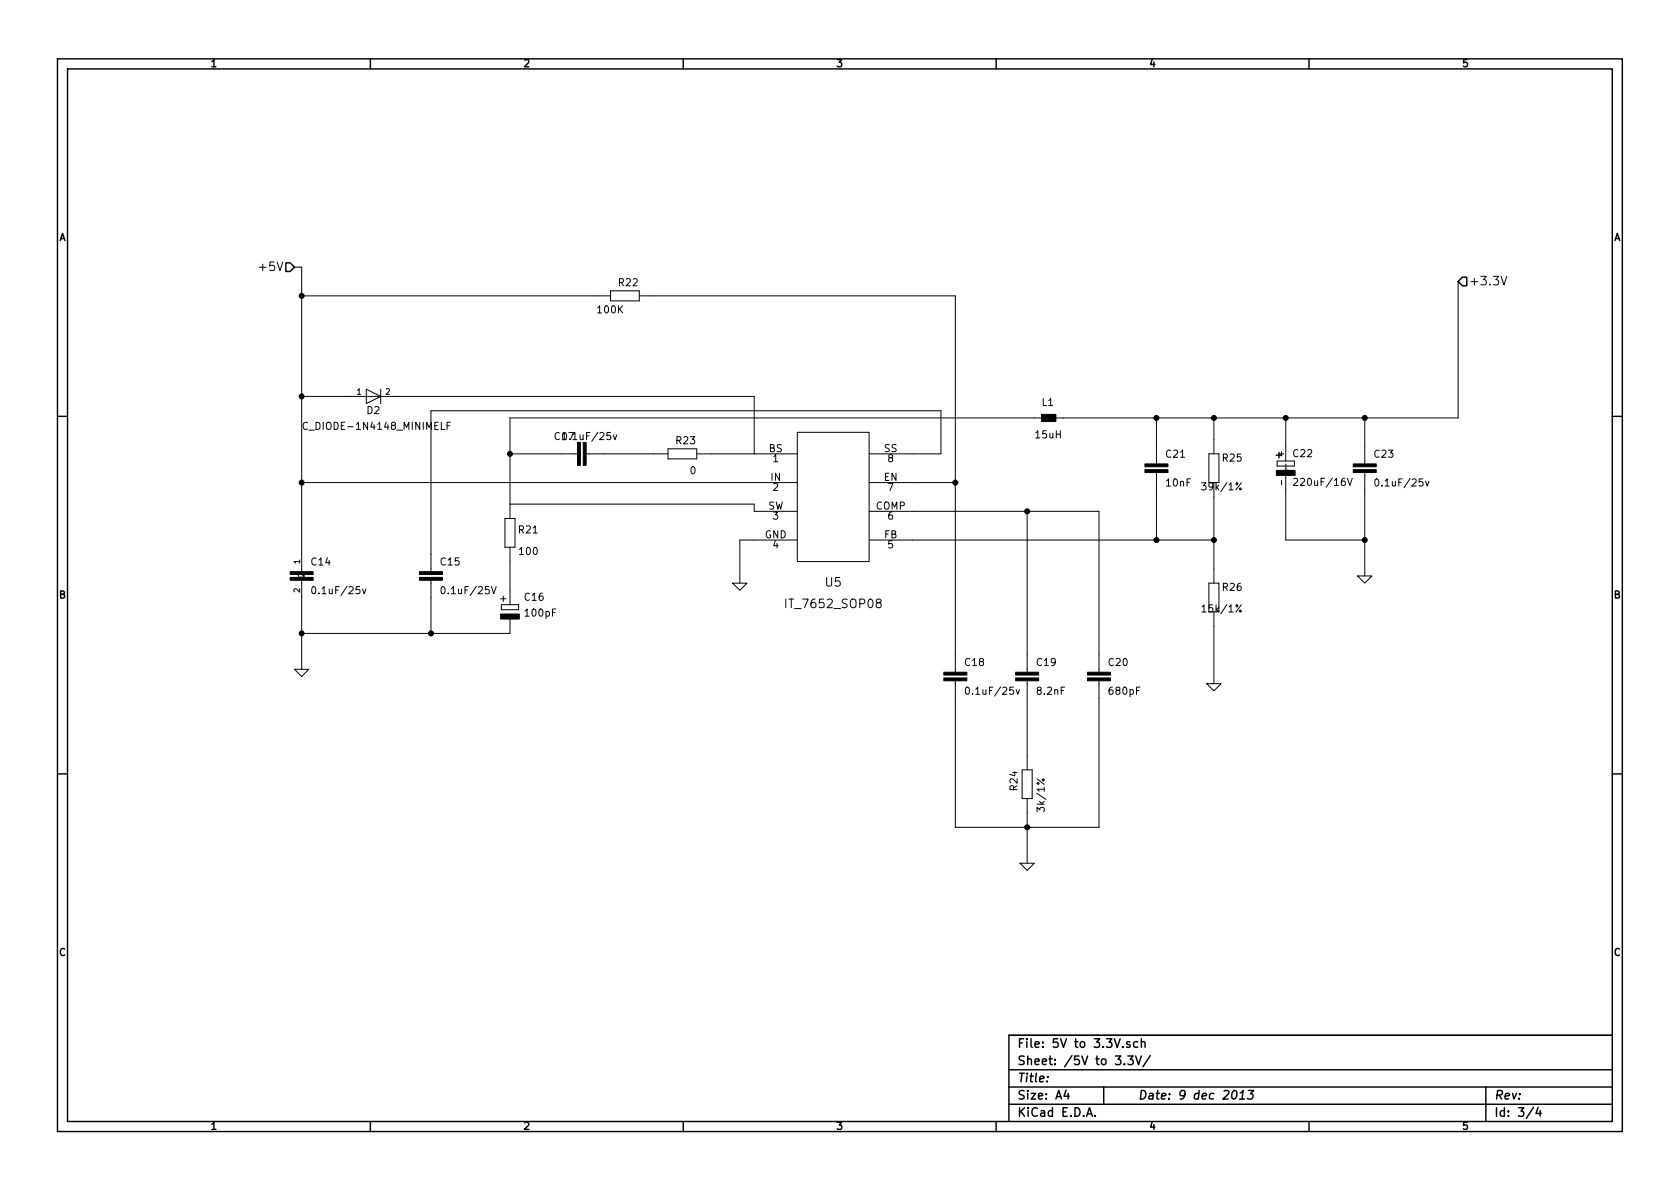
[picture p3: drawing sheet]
EESchema Schematic File Version 2
LIBS:C
LIBS:IC
LIBS:power
LIBS:rcl
LIBS:gl
LIBS:I-O
LIBS:MT7620N-cache
EELAYER 27 0
EELAYER END
$Descr A4 11693 8268
encoding utf-8
Sheet 3 4
Title ""
Date "9 dec 2013"
Rev ""
Comp ""
Comment1 ""
Comment2 ""
Comment3 ""
Comment4 ""
$EndDescr
Text HLabel 2050 1850 0    60   Input ~ 0
+5V
$Comp
L GND #PWR022
U 1 1
P 2100 4650
F 0 "#PWR022" H 2100 4550 30  0001 C CNN
F 1 "GND" H 2100 4580 30  0001 C CNN
F 2 "~" H 2100 4650 60  0000 C CNN
F 3 "~" H 2100 4650 60  0000 C CNN
	1    2100 4650
	1    0    0    -1  
$EndComp
$Comp
L C_C_0805 C15
U 1 1
P 3000 3950
F 0 "C15" H 3060 3965 50  0000 L BNN
F 1 "0.1uF/25V" H 3060 3765 50  0000 L BNN
F 2 "rcl-C1206" H 3000 4100 50  0001 C CNN
F 3 "~" H 3000 3950 60  0000 C CNN
	1    3000 3950
	1    0    0    -1  
$EndComp
$Comp
L C_R_0805 R21
U 1 1
P 3550 3700
F 0 "R21" V 3600 3500 50  0000 L BNN
F 1 "100" V 3450 3500 50  0000 L BNN
F 2 "C_R_0805" H 3550 3850 50  0001 C CNN
F 3 "~" H 3550 3700 60  0000 C CNN
	1    3550 3700
	0    -1   -1   0   
$EndComp
$Comp
L C_C_0805 C17
U 1 1
P 4000 3150
F 0 "C17" V 4150 3150 50  0000 L BNN
F 1 "0.1uF/25v" V 4150 2850 50  0000 L BNN
F 2 "rcl-C1206" H 4000 3300 50  0001 C CNN
F 3 "~" H 4000 3150 60  0000 C CNN
	1    4000 3150
	0    -1   -1   0   
$EndComp
$Comp
L C_R_0805 R23
U 1 1
P 4750 3150
F 0 "R23" H 4700 3209 50  0000 L BNN
F 1 "0" H 4800 3000 50  0000 L BNN
F 2 "C_R_0805" H 4750 3300 50  0001 C CNN
F 3 "~" H 4750 3150 60  0000 C CNN
	1    4750 3150
	1    0    0    -1  
$EndComp
$Comp
L IT_7652_SOP08 U5
U 1 1
P 5800 3450
F 0 "U5" H 5800 2850 60  0000 C CNN
F 1 "IT_7652_SOP08" H 5800 2700 60  0000 C CNN
F 2 "IT_7652_SOP08" H 5800 3450 60  0001 C CNN
F 3 "" H 5800 3450 60  0000 C CNN
	1    5800 3450
	1    0    0    -1  
$EndComp
$Comp
L C_R_0805 R22
U 1 1
P 4350 2050
F 0 "R22" H 4300 2109 50  0000 L BNN
F 1 "100K" H 4150 1920 50  0000 L BNN
F 2 "C_R_0805" H 4350 2200 50  0001 C CNN
F 3 "~" H 4350 2050 60  0000 C CNN
	1    4350 2050
	1    0    0    -1  
$EndComp
$Comp
L C_L-CBF_0805 L1
U 1 1
P 7300 2900
F 0 "L1" H 7250 2975 50  0000 L BNN
F 1 "15uH" H 7200 2750 50  0000 L BNN
F 2 "C_L-CBF_0805" H 7325 2725 50  0001 C CNN
F 3 "~" H 7300 2900 60  0000 C CNN
	1    7300 2900
	1    0    0    -1  
$EndComp
$Comp
L C_C_0805 C21
U 1 1
P 8050 3200
F 0 "C21" H 8110 3215 50  0000 L BNN
F 1 "10nF" H 8110 3015 50  0000 L BNN
F 2 "C_C_0805" H 8050 3350 50  0001 C CNN
F 3 "~" H 8050 3200 60  0000 C CNN
	1    8050 3200
	1    0    0    -1  
$EndComp
$Comp
L C_R_0805 R25
U 1 1
P 8450 3250
F 0 "R25" V 8550 3050 50  0000 L BNN
F 1 "39k/1%" V 8350 3050 50  0000 L BNN
F 2 "C_R_0805" H 8450 3400 50  0001 C CNN
F 3 "~" H 8450 3250 60  0000 C CNN
	1    8450 3250
	0    -1   -1   0   
$EndComp
$Comp
L C_R_0805 R26
U 1 1
P 8450 4150
F 0 "R26" V 8550 3950 50  0000 L BNN
F 1 "15k/1%" V 8400 3950 50  0000 L BNN
F 2 "C_R_0805" H 8450 4300 50  0001 C CNN
F 3 "~" H 8450 4150 60  0000 C CNN
	1    8450 4150
	0    -1   -1   0   
$EndComp
$Comp
L C_C_0805 C23
U 1 1
P 9500 3200
F 0 "C23" H 9560 3215 50  0000 L BNN
F 1 "0.1uF/25v" H 9560 3015 50  0000 L BNN
F 2 "rcl-C1206" H 9500 3350 50  0001 C CNN
F 3 "~" H 9500 3200 60  0000 C CNN
	1    9500 3200
	1    0    0    -1  
$EndComp
Text HLabel 10150 1950 2    60   Input ~ 0
+3.3V
$Comp
L C_C_0805 C18
U 1 1
P 6650 4650
F 0 "C18" H 6710 4665 50  0000 L BNN
F 1 "0.1uF/25v" H 6710 4465 50  0000 L BNN
F 2 "rcl-C1206" H 6650 4800 50  0001 C CNN
F 3 "~" H 6650 4650 60  0000 C CNN
	1    6650 4650
	1    0    0    -1  
$EndComp
$Comp
L C_C_0805 C19
U 1 1
P 7150 4650
F 0 "C19" H 7210 4665 50  0000 L BNN
F 1 "8.2nF" H 7210 4465 50  0000 L BNN
F 2 "C_C_0805" H 7150 4800 50  0001 C CNN
F 3 "~" H 7150 4650 60  0000 C CNN
	1    7150 4650
	1    0    0    -1  
$EndComp
$Comp
L C_C_0805 C20
U 1 1
P 7650 4650
F 0 "C20" H 7710 4665 50  0000 L BNN
F 1 "680pF" H 7710 4465 50  0000 L BNN
F 2 "C_C_0805" H 7650 4800 50  0001 C CNN
F 3 "~" H 7650 4650 60  0000 C CNN
	1    7650 4650
	1    0    0    -1  
$EndComp
$Comp
L C_R_0805 R24
U 1 1
P 7150 5450
F 0 "R24" H 7100 5509 50  0000 L BNN
F 1 "3k/1%" H 6950 5320 50  0000 L BNN
F 2 "C_R_0805" H 7150 5600 50  0001 C CNN
F 3 "~" H 7150 5450 60  0000 C CNN
	1    7150 5450
	0    -1   -1   0   
$EndComp
$Comp
L GND #PWR023
U 1 1
P 5150 4050
F 0 "#PWR023" H 5150 3950 30  0001 C CNN
F 1 "GND" H 5150 3980 30  0001 C CNN
F 2 "~" H 5150 4050 60  0000 C CNN
F 3 "~" H 5150 4050 60  0000 C CNN
	1    5150 4050
	1    0    0    -1  
$EndComp
$Comp
L GND #PWR024
U 1 1
P 7150 6000
F 0 "#PWR024" H 7150 5900 30  0001 C CNN
F 1 "GND" H 7150 5930 30  0001 C CNN
F 2 "~" H 7150 6000 60  0000 C CNN
F 3 "~" H 7150 6000 60  0000 C CNN
	1    7150 6000
	1    0    0    -1  
$EndComp
$Comp
L GND #PWR025
U 1 1
P 8450 4750
F 0 "#PWR025" H 8450 4650 30  0001 C CNN
F 1 "GND" H 8450 4680 30  0001 C CNN
F 2 "~" H 8450 4750 60  0000 C CNN
F 3 "~" H 8450 4750 60  0000 C CNN
	1    8450 4750
	1    0    0    -1  
$EndComp
$Comp
L GND #PWR026
U 1 1
P 9500 4000
F 0 "#PWR026" H 9500 3900 30  0001 C CNN
F 1 "GND" H 9500 3930 30  0001 C CNN
F 2 "~" H 9500 4000 60  0000 C CNN
F 3 "~" H 9500 4000 60  0000 C CNN
	1    9500 4000
	1    0    0    -1  
$EndComp
Wire Wire Line
	2100 3850 2100 1850
Wire Wire Line
	2100 1850 2050 1850
Wire Wire Line
	2100 4150 2100 4650
Wire Wire Line
	2450 2750 2100 2750
Connection ~ 2100 2750
Wire Wire Line
	2750 2750 5250 2750
Wire Wire Line
	5250 2750 5250 3150
Wire Wire Line
	5250 3350 2100 3350
Connection ~ 2100 3350
Wire Wire Line
	3000 4150 3000 4400
Wire Wire Line
	3000 3850 3000 2850
Wire Wire Line
	3000 2850 6550 2850
Wire Wire Line
	6550 2850 6550 3150
Wire Wire Line
	6550 3150 6350 3150
Wire Wire Line
	3550 3900 3550 4100
Wire Wire Line
	2100 4400 3550 4400
Wire Wire Line
	3550 3500 5250 3500
Wire Wire Line
	5250 3500 5250 3550
Wire Wire Line
	3550 3500 3550 2900
Wire Wire Line
	3550 2900 7200 2900
Wire Wire Line
	5250 3750 5150 3750
Wire Wire Line
	5150 3750 5150 4050
Wire Wire Line
	4150 2050 2100 2050
Connection ~ 2100 2050
Wire Wire Line
	4550 2050 6650 2050
Wire Wire Line
	6650 2050 6650 4550
Wire Wire Line
	6650 3350 6350 3350
Connection ~ 6650 3350
Wire Wire Line
	6650 4850 6650 5750
Wire Wire Line
	6650 5750 7650 5750
Wire Wire Line
	7150 5650 7150 6000
Connection ~ 7150 5750
Wire Wire Line
	6350 3550 7650 3550
Wire Wire Line
	7650 3550 7650 4550
Wire Wire Line
	7150 4550 7150 3550
Connection ~ 7150 3550
Wire Wire Line
	7650 5750 7650 4850
Wire Wire Line
	7150 4850 7150 5250
Wire Wire Line
	7400 2900 10150 2900
Wire Wire Line
	10150 2900 10150 1950
Wire Wire Line
	8050 3100 8050 2900
Connection ~ 8050 2900
Wire Wire Line
	8450 3050 8450 2900
Connection ~ 8450 2900
Wire Wire Line
	8950 3100 8950 2900
Connection ~ 8950 2900
Wire Wire Line
	9500 3100 9500 2900
Connection ~ 9500 2900
Wire Wire Line
	6350 3750 8450 3750
Wire Wire Line
	8450 3450 8450 3950
Wire Wire Line
	8050 3400 8050 3750
Connection ~ 8050 3750
Connection ~ 8450 3750
Wire Wire Line
	8450 4350 8450 4750
Wire Wire Line
	9500 3400 9500 4000
Wire Wire Line
	8950 3400 8950 3750
Wire Wire Line
	8950 3750 9500 3750
Connection ~ 9500 3750
Wire Wire Line
	4200 3150 4550 3150
Wire Wire Line
	5250 3150 4950 3150
Wire Wire Line
	3900 3150 3550 3150
Connection ~ 3550 3150
Connection ~ 2100 4400
Connection ~ 3000 4400
$Comp
L C_DIODE-1N4148_MINIMELF D2
U 1 1
P 2600 2750
F 0 "D2" H 2550 2619 50  0000 L BNN
F 1 "C_DIODE-1N4148_MINIMELF" H 2100 2509 50  0000 L BNN
F 2 "C_DIODE-1N4148_MINIMELF" H 2600 2900 50  0001 C CNN
F 3 "~" H 2600 2750 60  0000 C CNN
	1    2600 2750
	1    0    0    -1  
$EndComp
$Comp
L C_CPOL_SMCA C16
U 1 1
P 3550 4250
F 0 "C16" H 3645 4319 50  0000 L BNN
F 1 "100pF" H 3645 4209 50  0000 L BNN
F 2 "C_CPOL_SMCA" H 3570 4030 50  0001 C CNN
F 3 "~" H 3550 4250 60  0000 C CNN
	1    3550 4250
	1    0    0    -1  
$EndComp
$Comp
L C_CPOL-EUE_2.5-6 C22
U 1 1
P 8950 3200
F 0 "C22" H 8995 3219 50  0000 L BNN
F 1 "220uF/16V" H 8995 3019 50  0000 L BNN
F 2 "C_CPOL-EUE_2.5-6" H 8950 3350 50  0001 C CNN
F 3 "~" H 8950 3200 60  0000 C CNN
	1    8950 3200
	1    0    0    -1  
$EndComp
$Comp
L C-EUC1206 C14
U 1 1
P 2100 3950
F 0 "C14" H 2160 3965 50  0000 L BNN
F 1 "0.1uF/25v" H 2160 3765 50  0000 L BNN
F 2 "rcl-C1206" H 2100 4100 50  0001 C CNN
F 3 "" H 2100 3950 60  0000 C CNN
	1    2100 3950
	1    0    0    -1  
$EndComp
$EndSCHEMATC
